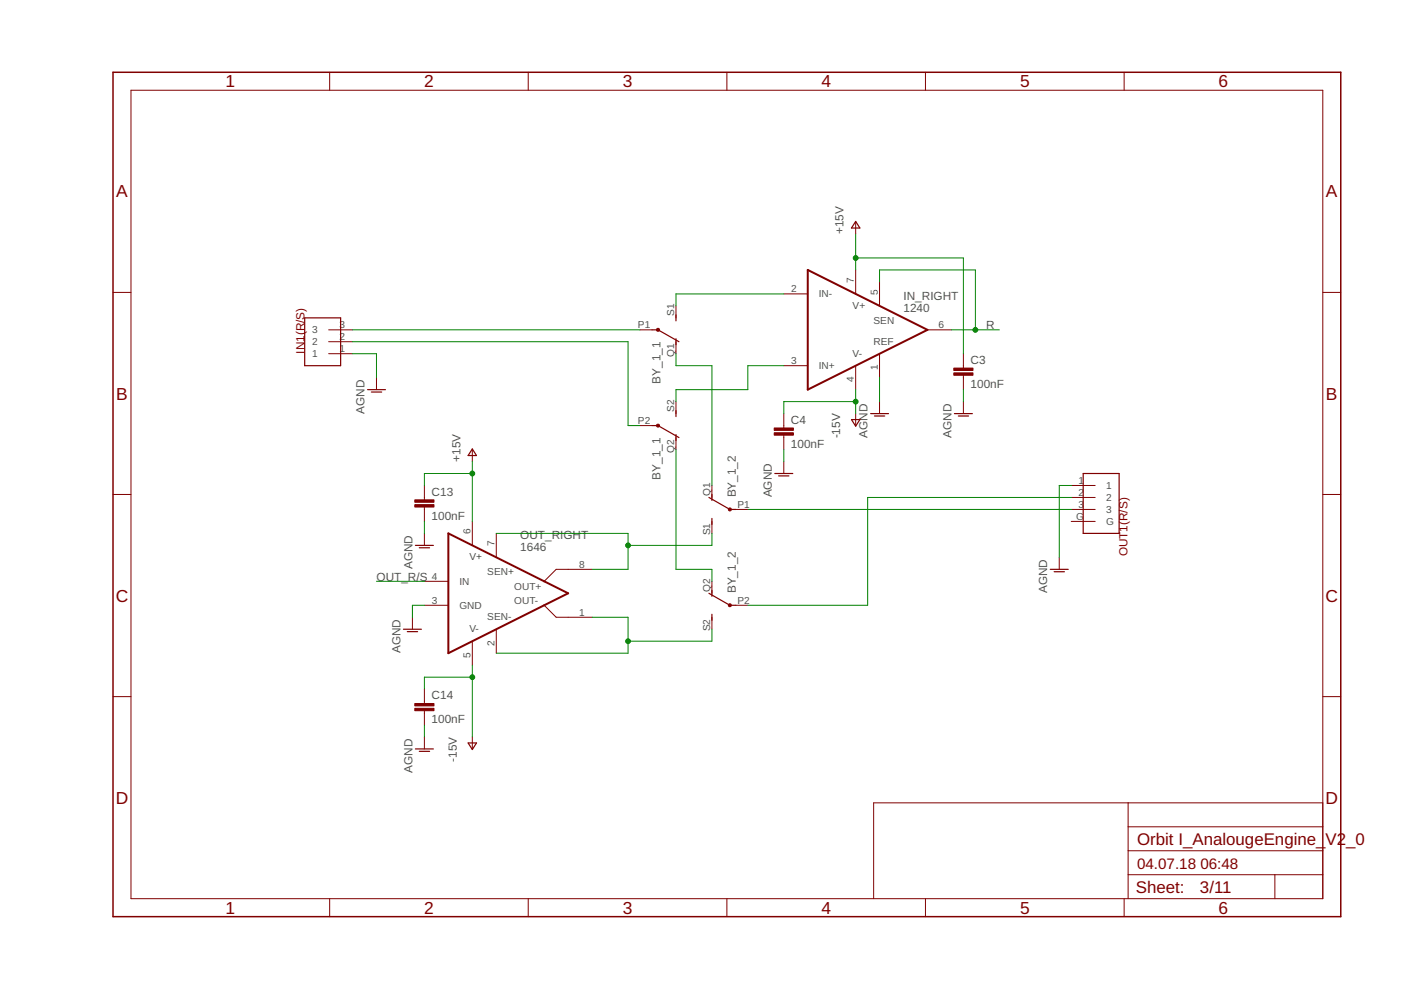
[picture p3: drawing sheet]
<svg xmlns="http://www.w3.org/2000/svg" width="297mm" height="210mm" viewBox="0 0 297 210" stroke-linecap="round" stroke-linejoin="round" font-family="sans-serif">
<g fill="none" stroke="#800000" stroke-width=".21">
<path d="M27.8 19.1h252.7v171.4h-252.7zM69.9 15.3v3.8M112 15.3v3.8M154.1 15.3v3.8M196.2 15.3v3.8M238.3 15.3v3.8M181.4 47.1v2.5M181.4 57.2v5.1M186.5 59.8v5.1M24 62h3.8M69.7 75h5.1M69.7 72.5h5.1"/>
<path d="M69.7 69.9h5.1M135.7 69.9h2.5M143.3 64.9v2.5M143.3 72.5v2.5M166.2 62.3h5.1M166.2 77.5h5.1M181.4 77.5v5.1M186.5 75v5.1M196.6 69.9h5.1M204.3 75v3M204.3 79.6v3M280.5 62h3.8"/>
<path d="M79.8 80.1v2.5M100.1 95.3v2.6M135.7 90.2h2.5M143.3 85.2v2.5M143.3 92.8v2.5M166.2 87.7v3M166.2 92.3v3M166.2 97.9v2.5M181.4 87.7v2.5M186.5 85.2v2.5M204.3 85.2v2.5M24 104.8h3.8"/>
<path d="M90 102.9v3.1M90 107.5v3.1M90 113.1v2.5M100.1 110.6v5M105.2 113.1v5.1M150.9 102.9v2.6M150.9 110.6v2.5M156 108h2.6M224.6 118.2v2.5M227.1 102.9h5.1M227.1 105.5h5.1M227.1 108h5.1"/>
<path d="M227.1 110.6h5.1M280.5 104.8h3.8M87.4 130.9v2.5M90 128.3h5.1M90 123.3h5.1M100.1 136v5M105.2 133.4v5.1M115.4 128.3l2.5 2.6h7.6M125.5 120.7h-7.6l-2.5 2.6M150.9 123.3v2.5M150.9 130.9v2.5M156 128.3h2.6"/>
<path d="M24 147.7h3.8M90 146.1v3.1M90 150.7v3M90 156.3v2.5M100.1 156.3v2.5M280.5 147.7h3.8M239.2 170.2v20.3M239.2 175.3h41.3M280.5 170.2h-95.3v20.3M69.9 190.5v3.9M112 190.5v3.9M154.1 190.5v3.9"/>
<path d="M196.2 190.5v3.9M238.3 190.5v3.9M239.2 185.5h41.3M239.2 180.4h41.3M270.3 185.5v5"/>
</g>
<path d="M24 15.3h260.3v179.1h-260.3z" fill="none" stroke="#800000" stroke-width=".32"/>
<g fill="none" stroke="#800000" stroke-width=".25">
<path d="M181.4 46.9l.9 1.4h-1.8zM64.6 67.4h7.6v10.1h-7.6zM138.2 69.9h1.3l4.5 2.6M143.3 66.8v1.2M143.3 71.8v1.3M77.9 82.6h3.8M78.7 83.1h2.2M100.1 95.2l.9 1.4h-1.7zM138.2 90.2h1.3l4.5 2.6M143.3 87.1v1.2M143.3 92.1v1.3M180.5 89h1.8l-.9 1.4z"/>
<path d="M184.6 87.7h3.8M185.4 88.2h2.2M202.4 87.7h3.8M203.2 88.2h2.2M88.1 115.6h3.8M88.9 116.1h2.2M150.3 105.5l4.4 2.5h1.3M150.9 104.8v1.3M150.9 109.9v1.3M164.3 100.4h3.8M165.1 100.9h2.2M229.7 100.4h7.6v12.7h-7.6z"/>
<path d="M85.5 133.4h3.8M86.4 133.9h2.1M150.3 125.8l4.4 2.5h1.3M150.9 125.2v1.2M150.9 130.2v1.3M222.7 120.7h3.8M223.5 121.2h2.2M88.1 158.8h3.8M88.9 159.3h2.2M99.3 157.5h1.7l-.9 1.4z"/>
</g>
<path d="M171.3 57.2l25.3 12.7-25.3 12.7zM95.1 113.1l25.4 12.7-25.4 12.7z" fill="none" stroke="#800000" stroke-width=".42"/>
<g fill="#800000" stroke="#800000" stroke-width=".21">
<path d="M139.3 69.7h.4v.5h-.4z" fill-rule="evenodd"/>
<circle cx="139.5" cy="90.2" r=".33"/>
<circle cx="154.7" cy="108" r=".33"/>
<circle cx="154.7" cy="128.3" r=".33"/>
</g>
<g fill="#800000" stroke="#800000" stroke-width=".21">
<path d="M202.2 79.1h4.1v.5h-4.1z"/>
<path d="M202.2 78h4.1v.5h-4.1z"/>
<path d="M164.1 91.8h4.1v.5h-4.1z"/>
<path d="M164.1 90.7h4.1v.5h-4.1z"/>
<path d="M87.9 107h4.1v.5h-4.1z"/>
<path d="M87.9 106h4.1v.5h-4.1z"/>
<path d="M87.9 150.2h4.1v.5h-4.1z"/>
<path d="M87.9 149.2h4.1v.5h-4.1z"/>
</g>
<g fill="none" stroke="#008000" stroke-width=".21">
<path d="M181.4 49.6v7.6M181.4 54.7h22.9v20.3M186.5 59.8v-2.6h20.3v12.7M74.8 75h5v5.1M74.8 72.5h58.4v17.7h2.5M74.8 69.9h60.9M143.3 75v2.5h7.6v25.4M166.2 62.3h-22.9v2.6M166.2 77.5h-7.6v5.1h-15.3v2.6M201.7 69.9h10.2M100.1 97.9v12.7M143.3 95.3v25.4h7.6v2.6"/>
<path d="M166.2 95.3v2.6M181.4 82.6v5.1M181.4 85.2h-15.2v2.5M186.5 80.1v5.1M204.3 82.6v2.6M90 110.6v2.5M100.1 100.4h-10.1v2.5M105.2 113.1h28v7.6h-7.7M150.9 113.1v2.5h-17.7M158.6 108h68.5M227.1 102.9h-2.5v15.3M227.1 105.5h-43.1v22.8h-25.4"/>
<path d="M79.8 123.3h10.2M90 128.3h-2.6v2.6M125.5 130.9h7.7v7.6h-28M150.9 133.4v2.6h-17.7M90 153.7v2.6M100.1 141v15.3M100.1 143.6h-10.1v2.5"/>
</g>
<g fill="#008000" stroke="#008000" stroke-width=".21">
<circle cx="181.4" cy="85.2" r=".51"/>
<circle cx="100.1" cy="143.6" r=".51"/>
<circle cx="181.4" cy="54.7" r=".51"/>
<circle cx="100.1" cy="100.4" r=".51"/>
<circle cx="133.2" cy="115.6" r=".51"/>
<circle cx="133.2" cy="136" r=".51"/>
<circle cx="206.8" cy="69.9" r=".51"/>
</g>
<g font-size="3.7" fill="#800000">
<text x="47.8" y="18.5">1</text>
<text x="89.9" y="18.5">2</text>
<text x="132" y="18.5">3</text>
<text x="174.2" y="18.5">4</text>
<text x="216.3" y="18.5">5</text>
<text x="258.4" y="18.5">6</text>
<text x="24.6" y="41.9">A</text>
<text x="281.1" y="41.9">A</text>
<text x="24.6" y="84.7">B</text>
<text x="281.1" y="84.7">B</text>
<text x="24.5" y="127.6">C</text>
<text x="281" y="127.6">C</text>
<text x="24.5" y="170.4">D</text>
<text x="281" y="170.4">D</text>
<text x="47.8" y="193.7">1</text>
<text x="89.9" y="193.7">2</text>
<text x="132" y="193.7">3</text>
<text x="174.2" y="193.7">4</text>
<text x="216.3" y="193.7">5</text>
<text x="258.4" y="193.7">6</text>
</g>
<g font-size="3.6" fill="#800000">
<text x="241.1" y="179.1">Orbit I_AnalougeEngine_</text>
<text x="281.1" y="179.1">V2_0</text>
<text x="240.8" y="189.4">Sheet:</text>
<text x="254.4" y="189.3">3/11</text>
</g>
<g font-size="3.2" fill="#800000">
<text x="241.1" y="184.2">04.07.18</text>
<text x="254.5" y="184.2">06:48</text>
</g>
<g font-size="2.5" fill="#505050">
<text x="178.9" y="49.6" transform="rotate(-90 178.9 49.6)">+15V</text>
<text x="191.6" y="63.6">IN_RIGHT</text>
<text x="191.6" y="66.1">1240</text>
<text x="209.1" y="69.7">R</text>
<text x="205.8" y="77.2">C3</text>
<text x="140" y="81.4" transform="rotate(-90 140 81.4)">BY_1_1</text>
<text x="205.8" y="82.2">100nF</text>
<text x="77.3" y="87.7" transform="rotate(-90 77.3 87.7)">AGND</text>
<text x="167.7" y="89.9">C4</text>
<text x="167.7" y="94.9">100nF</text>
<text x="178.1" y="93" transform="rotate(-90 178.1 93)">-15V</text>
<text x="183.9" y="92.8" transform="rotate(-90 183.9 92.8)">AGND</text>
<text x="201.7" y="92.8" transform="rotate(-90 201.7 92.8)">AGND</text>
<text x="97.6" y="97.9" transform="rotate(-90 97.6 97.9)">+15V</text>
<text x="140" y="101.7" transform="rotate(-90 140 101.7)">BY_1_1</text>
<text x="91.5" y="105.1">C13</text>
<text x="156" y="105.5" transform="rotate(-90 156 105.5)">BY_1_2</text>
<text x="163.6" y="105.5" transform="rotate(-90 163.6 105.5)">AGND</text>
<text x="91.5" y="110.2">100nF</text>
<text x="110.3" y="116.9">1646</text>
<text x="110.3" y="114.4">OUT_RIGHT</text>
<text x="79.8" y="123.3">OUT_R/S</text>
<text x="87.4" y="120.7" transform="rotate(-90 87.4 120.7)">AGND</text>
<text x="156" y="125.8" transform="rotate(-90 156 125.8)">BY_1_2</text>
<text x="222" y="125.8" transform="rotate(-90 222 125.8)">AGND</text>
<text x="84.9" y="138.5" transform="rotate(-90 84.9 138.5)">AGND</text>
<text x="91.5" y="148.3">C14</text>
<text x="91.5" y="153.3">100nF</text>
<text x="96.8" y="161.5" transform="rotate(-90 96.8 161.5)">-15V</text>
<text x="87.4" y="163.9" transform="rotate(-90 87.4 163.9)">AGND</text>
</g>
<g font-size="2.5" fill="#800000">
<text x="64.6" y="75" transform="rotate(-90 64.6 75)">IN1(R/S)</text>
<text x="239.1" y="118" transform="rotate(-90 239.1 118)">OUT1(R/S)</text>
</g>
<g font-size="2.1" fill="#505050">
<text x="181.1" y="60" transform="rotate(-90 181.1 60)">7</text>
<text x="167.7" y="62">2</text>
<text x="173.6" y="63.1">IN-</text>
<text x="180.8" y="65.5">V+</text>
<text x="186.1" y="62.5" transform="rotate(-90 186.1 62.5)">5</text>
<text x="66.2" y="70.7">3</text>
<text x="72" y="69.6">3</text>
<text x="135.3" y="69.6">P1</text>
<text x="143" y="67" transform="rotate(-90 143 67)">S1</text>
<text x="185.2" y="68.7">SEN</text>
<text x="199" y="69.6">6</text>
<text x="66.2" y="75.8">1</text>
<text x="66.2" y="73.2">2</text>
<text x="72" y="74.6">1</text>
<text x="72" y="72.1">2</text>
<text x="143" y="75.7" transform="rotate(-90 143 75.7)">Q1</text>
<text x="167.7" y="77.2">3</text>
<text x="180.8" y="75.6">V-</text>
<text x="185.2" y="73.1">REF</text>
<text x="173.6" y="78.3">IN+</text>
<text x="181.1" y="81.1" transform="rotate(-90 181.1 81.1)">4</text>
<text x="186.1" y="78.5" transform="rotate(-90 186.1 78.5)">1</text>
<text x="135.3" y="89.9">P2</text>
<text x="143" y="87.3" transform="rotate(-90 143 87.3)">S2</text>
<text x="143" y="96" transform="rotate(-90 143 96)">Q2</text>
<text x="150.6" y="105.1" transform="rotate(-90 150.6 105.1)">Q1</text>
<text x="156.4" y="107.7">P1</text>
<text x="228.7" y="102.6">1</text>
<text x="228.7" y="105.1">2</text>
<text x="228.7" y="107.7">3</text>
<text x="234.5" y="103.7">1</text>
<text x="234.5" y="106.2">2</text>
<text x="99.8" y="113.3" transform="rotate(-90 99.8 113.3)">6</text>
<text x="150.6" y="113.5" transform="rotate(-90 150.6 113.5)">S1</text>
<text x="228.2" y="110.2">G</text>
<text x="234.5" y="108.8">3</text>
<text x="234.5" y="111.3">G</text>
<text x="99.5" y="118.8">V+</text>
<text x="104.9" y="115.8" transform="rotate(-90 104.9 115.8)">7</text>
<text x="91.5" y="122.9">4</text>
<text x="97.4" y="124">IN</text>
<text x="103.3" y="122">SEN+</text>
<text x="109" y="125.2">OUT+</text>
<text x="122.8" y="120.4">8</text>
<text x="150.6" y="125.4" transform="rotate(-90 150.6 125.4)">Q2</text>
<text x="91.5" y="128">3</text>
<text x="97.4" y="129.1">GND</text>
<text x="103.3" y="131.5">SEN-</text>
<text x="109" y="128">OUT-</text>
<text x="122.8" y="130.5">1</text>
<text x="156.4" y="128">P2</text>
<text x="99.5" y="134">V-</text>
<text x="104.9" y="136.9" transform="rotate(-90 104.9 136.9)">2</text>
<text x="150.6" y="133.8" transform="rotate(-90 150.6 133.8)">S2</text>
<text x="99.8" y="139.5" transform="rotate(-90 99.8 139.5)">5</text>
</g>
</svg>
